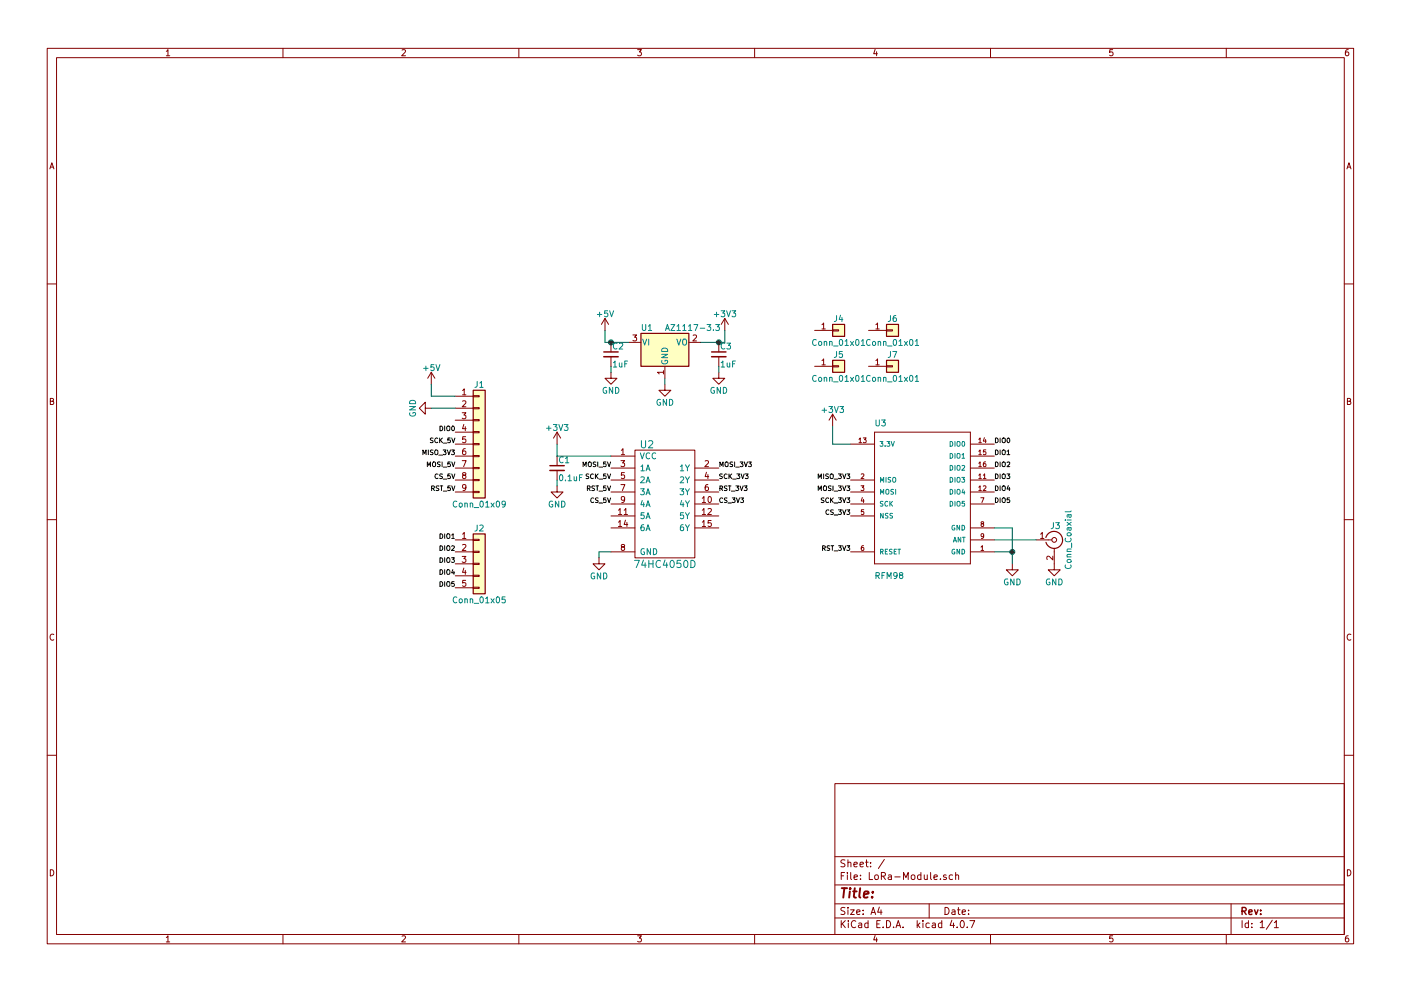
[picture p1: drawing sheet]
EESchema Schematic File Version 2
LIBS:power
LIBS:device
LIBS:switches
LIBS:relays
LIBS:motors
LIBS:transistors
LIBS:conn
LIBS:linear
LIBS:regul
LIBS:74xx
LIBS:cmos4000
LIBS:adc-dac
LIBS:memory
LIBS:xilinx
LIBS:microcontrollers
LIBS:dsp
LIBS:microchip
LIBS:analog_switches
LIBS:motorola
LIBS:texas
LIBS:intel
LIBS:audio
LIBS:interface
LIBS:digital-audio
LIBS:philips
LIBS:display
LIBS:cypress
LIBS:siliconi
LIBS:opto
LIBS:atmel
LIBS:contrib
LIBS:valves
LIBS:Stride_Custom_Parts
LIBS:SparkFun-RF
LIBS:LoRa-Module-cache
EELAYER 25 0
EELAYER END
$Descr A4 11693 8268
encoding utf-8
Sheet 1 1
Title ""
Date ""
Rev ""
Comp ""
Comment1 ""
Comment2 ""
Comment3 ""
Comment4 ""
$EndDescr
$Comp
L 74HC4050D U2
U 1 1
P 5550 4300
F 0 "U2" H 5400 4900 60  0000 C CNN
F 1 "74HC4050D" H 5550 3900 60  0000 C CNN
F 2 "Housings_SSOP:TSSOP-16_4.4x5mm_Pitch0.65mm" H 5550 4300 60  0001 C CNN
F 3 "https://www.digikey.ca/product-detail/en/nexperia-usa-inc/74HC4050DB118/1727-2620-1-ND/6576031" H 5550 4300 60  0001 C CNN
	1    5550 4300
	1    0    0    -1  
$EndComp
$Comp
L AZ1117-3.3 U1
U 1 1
P 5550 2850
F 0 "U1" H 5400 2975 50  0000 C CNN
F 1 "AZ1117-3.3" H 5550 2975 50  0000 L CNN
F 2 "TO_SOT_Packages_SMD:SOT-223" H 5550 3100 50  0001 C CIN
F 3 "https://www.digikey.ca/product-detail/en/diodes-incorporated/AZ1117EH-3.3TRG1/AZ1117EH-3.3TRG1DICT-ND/5001336" H 5550 2850 50  0001 C CNN
	1    5550 2850
	1    0    0    -1  
$EndComp
$Comp
L C_Small C3
U 1 1
P 6000 2950
F 0 "C3" H 6010 3020 50  0000 L CNN
F 1 "1uF" H 6010 2870 50  0000 L CNN
F 2 "Capacitors_SMD:C_0603" H 6000 2950 50  0001 C CNN
F 3 "" H 6000 2950 50  0001 C CNN
	1    6000 2950
	1    0    0    -1  
$EndComp
$Comp
L C_Small C2
U 1 1
P 5100 2950
F 0 "C2" H 5110 3020 50  0000 L CNN
F 1 "1uF" H 5110 2870 50  0000 L CNN
F 2 "Capacitors_SMD:C_0603" H 5100 2950 50  0001 C CNN
F 3 "" H 5100 2950 50  0001 C CNN
	1    5100 2950
	1    0    0    -1  
$EndComp
$Comp
L GND #PWR01
U 1 1
P 5550 3200
F 0 "#PWR01" H 5550 2950 50  0001 C CNN
F 1 "GND" H 5550 3050 50  0000 C CNN
F 2 "" H 5550 3200 50  0001 C CNN
F 3 "" H 5550 3200 50  0001 C CNN
	1    5550 3200
	1    0    0    -1  
$EndComp
$Comp
L GND #PWR02
U 1 1
P 5000 4650
F 0 "#PWR02" H 5000 4400 50  0001 C CNN
F 1 "GND" H 5000 4500 50  0000 C CNN
F 2 "" H 5000 4650 50  0001 C CNN
F 3 "" H 5000 4650 50  0001 C CNN
	1    5000 4650
	1    0    0    -1  
$EndComp
$Comp
L +5V #PWR03
U 1 1
P 5050 2750
F 0 "#PWR03" H 5050 2600 50  0001 C CNN
F 1 "+5V" H 5050 2890 50  0000 C CNN
F 2 "" H 5050 2750 50  0001 C CNN
F 3 "" H 5050 2750 50  0001 C CNN
	1    5050 2750
	1    0    0    -1  
$EndComp
$Comp
L +3V3 #PWR04
U 1 1
P 6050 2750
F 0 "#PWR04" H 6050 2600 50  0001 C CNN
F 1 "+3V3" H 6050 2890 50  0000 C CNN
F 2 "" H 6050 2750 50  0001 C CNN
F 3 "" H 6050 2750 50  0001 C CNN
	1    6050 2750
	1    0    0    -1  
$EndComp
$Comp
L GND #PWR05
U 1 1
P 5100 3100
F 0 "#PWR05" H 5100 2850 50  0001 C CNN
F 1 "GND" H 5100 2950 50  0000 C CNN
F 2 "" H 5100 3100 50  0001 C CNN
F 3 "" H 5100 3100 50  0001 C CNN
	1    5100 3100
	1    0    0    -1  
$EndComp
$Comp
L GND #PWR06
U 1 1
P 6000 3100
F 0 "#PWR06" H 6000 2850 50  0001 C CNN
F 1 "GND" H 6000 2950 50  0000 C CNN
F 2 "" H 6000 3100 50  0001 C CNN
F 3 "" H 6000 3100 50  0001 C CNN
	1    6000 3100
	1    0    0    -1  
$EndComp
$Comp
L C_Small C1
U 1 1
P 4650 3900
F 0 "C1" H 4660 3970 50  0000 L CNN
F 1 "0.1uF" H 4660 3820 50  0000 L CNN
F 2 "Capacitors_SMD:C_0603" H 4650 3900 50  0001 C CNN
F 3 "" H 4650 3900 50  0001 C CNN
	1    4650 3900
	1    0    0    -1  
$EndComp
$Comp
L +3V3 #PWR07
U 1 1
P 4650 3700
F 0 "#PWR07" H 4650 3550 50  0001 C CNN
F 1 "+3V3" H 4650 3840 50  0000 C CNN
F 2 "" H 4650 3700 50  0001 C CNN
F 3 "" H 4650 3700 50  0001 C CNN
	1    4650 3700
	1    0    0    -1  
$EndComp
$Comp
L GND #PWR08
U 1 1
P 4650 4050
F 0 "#PWR08" H 4650 3800 50  0001 C CNN
F 1 "GND" H 4650 3900 50  0000 C CNN
F 2 "" H 4650 4050 50  0001 C CNN
F 3 "" H 4650 4050 50  0001 C CNN
	1    4650 4050
	1    0    0    -1  
$EndComp
Wire Wire Line
	5850 2850 6050 2850
Wire Wire Line
	5050 2850 5250 2850
Wire Wire Line
	5000 4650 5000 4600
Wire Wire Line
	5000 4600 5100 4600
Wire Wire Line
	6050 2850 6050 2750
Connection ~ 6000 2850
Wire Wire Line
	5050 2850 5050 2750
Connection ~ 5100 2850
Wire Wire Line
	5550 3150 5550 3200
Wire Wire Line
	6000 3100 6000 3050
Wire Wire Line
	5100 3100 5100 3050
Wire Wire Line
	4650 3700 4650 3800
Wire Wire Line
	4650 3800 5100 3800
Wire Wire Line
	4650 4050 4650 4000
Text Label 5100 4000 2    39   ~ 0
SCK_5V
Text Label 3800 4100 2    39   ~ 0
RST_5V
Text Label 5100 4200 2    39   ~ 0
CS_5V
Text Label 6000 3900 0    39   ~ 0
MOSI_3V3
Text Label 6000 4000 0    39   ~ 0
SCK_3V3
Text Label 6000 4100 0    39   ~ 0
RST_3V3
Text Label 5100 3900 2    39   ~ 0
MOSI_5V
Text Label 6000 4200 0    39   ~ 0
CS_3V3
$Comp
L RFM69HCW U3
U 1 1
P 7700 4200
F 0 "U3" H 7300 4850 50  0000 L BNN
F 1 "RFM98" H 7300 3575 50  0000 L BNN
F 2 "SparkFun-RF:RFM69HCW-XXXS2" H 7730 4350 20  0001 C CNN
F 3 "" H 7700 4200 39  0001 C CNN
	1    7700 4200
	1    0    0    -1  
$EndComp
$Comp
L GND #PWR09
U 1 1
P 8450 4700
F 0 "#PWR09" H 8450 4450 50  0001 C CNN
F 1 "GND" H 8450 4550 50  0000 C CNN
F 2 "" H 8450 4700 50  0001 C CNN
F 3 "" H 8450 4700 50  0001 C CNN
	1    8450 4700
	1    0    0    -1  
$EndComp
Wire Wire Line
	8300 4400 8450 4400
Wire Wire Line
	8450 4400 8450 4700
Wire Wire Line
	8300 4600 8450 4600
Connection ~ 8450 4600
$Comp
L +3V3 #PWR010
U 1 1
P 6950 3550
F 0 "#PWR010" H 6950 3400 50  0001 C CNN
F 1 "+3V3" H 6950 3690 50  0000 C CNN
F 2 "" H 6950 3550 50  0001 C CNN
F 3 "" H 6950 3550 50  0001 C CNN
	1    6950 3550
	1    0    0    -1  
$EndComp
Wire Wire Line
	7100 3700 6950 3700
Wire Wire Line
	6950 3700 6950 3550
Text Label 7100 4100 2    39   ~ 0
MOSI_3V3
Text Label 7100 4600 2    39   ~ 0
RST_3V3
Text Label 7100 4200 2    39   ~ 0
SCK_3V3
Text Label 7100 4300 2    39   ~ 0
CS_3V3
Text Label 3800 3800 2    39   ~ 0
MISO_3V3
Text Label 8300 3700 0    39   ~ 0
DIO0
Text Label 8300 3800 0    39   ~ 0
DIO1
Text Label 8300 3900 0    39   ~ 0
DIO2
Text Label 8300 4000 0    39   ~ 0
DIO3
Text Label 8300 4100 0    39   ~ 0
DIO4
Text Label 8300 4200 0    39   ~ 0
DIO5
$Comp
L Conn_Coaxial J3
U 1 1
P 8800 4500
F 0 "J3" H 8810 4620 50  0000 C CNN
F 1 "Conn_Coaxial" V 8915 4500 50  0000 C CNN
F 2 "Connectors_Amphenol:Amphenol_RF_SMA_132289" H 8800 4500 50  0001 C CNN
F 3 "https://www.digikey.ca/product-detail/en/amphenol-rf-division/132289/ACX1426-ND/1989875" H 8800 4500 50  0001 C CNN
	1    8800 4500
	1    0    0    -1  
$EndComp
Wire Wire Line
	8300 4500 8650 4500
$Comp
L GND #PWR011
U 1 1
P 8800 4700
F 0 "#PWR011" H 8800 4450 50  0001 C CNN
F 1 "GND" H 8800 4550 50  0000 C CNN
F 2 "" H 8800 4700 50  0001 C CNN
F 3 "" H 8800 4700 50  0001 C CNN
	1    8800 4700
	1    0    0    -1  
$EndComp
$Comp
L +5V #PWR012
U 1 1
P 3600 3200
F 0 "#PWR012" H 3600 3050 50  0001 C CNN
F 1 "+5V" H 3600 3340 50  0000 C CNN
F 2 "" H 3600 3200 50  0001 C CNN
F 3 "" H 3600 3200 50  0001 C CNN
	1    3600 3200
	1    0    0    -1  
$EndComp
$Comp
L Conn_01x09 J1
U 1 1
P 4000 3700
F 0 "J1" H 4000 4200 50  0000 C CNN
F 1 "Conn_01x09" H 4000 3200 50  0000 C CNN
F 2 "Pin_Headers:Pin_Header_Straight_1x09_Pitch2.54mm" H 4000 3700 50  0001 C CNN
F 3 "" H 4000 3700 50  0001 C CNN
	1    4000 3700
	1    0    0    -1  
$EndComp
Wire Wire Line
	3600 3300 3800 3300
Wire Wire Line
	3600 3300 3600 3200
$Comp
L GND #PWR013
U 1 1
P 3600 3400
F 0 "#PWR013" H 3600 3150 50  0001 C CNN
F 1 "GND" H 3600 3250 50  0000 C CNN
F 2 "" H 3600 3400 50  0001 C CNN
F 3 "" H 3600 3400 50  0001 C CNN
	1    3600 3400
	0    1    1    0   
$EndComp
Wire Wire Line
	3800 3400 3600 3400
Text Label 3800 3600 2    39   ~ 0
DIO0
Text Label 3800 3700 2    39   ~ 0
SCK_5V
Text Label 3800 3900 2    39   ~ 0
MOSI_5V
Text Label 3800 4000 2    39   ~ 0
CS_5V
Text Label 5100 4100 2    39   ~ 0
RST_5V
$Comp
L Conn_01x05 J2
U 1 1
P 4000 4700
F 0 "J2" H 4000 5000 50  0000 C CNN
F 1 "Conn_01x05" H 4000 4400 50  0000 C CNN
F 2 "Pin_Headers:Pin_Header_Straight_1x05_Pitch2.54mm" H 4000 4700 50  0001 C CNN
F 3 "" H 4000 4700 50  0001 C CNN
	1    4000 4700
	1    0    0    -1  
$EndComp
Text Label 3800 4500 2    39   ~ 0
DIO1
Text Label 3800 4600 2    39   ~ 0
DIO2
Text Label 3800 4700 2    39   ~ 0
DIO3
Text Label 3800 4800 2    39   ~ 0
DIO4
Text Label 3800 4900 2    39   ~ 0
DIO5
$Comp
L Conn_01x01 J4
U 1 1
P 7000 2750
F 0 "J4" H 7000 2850 50  0000 C CNN
F 1 "Conn_01x01" H 7000 2650 50  0000 C CNN
F 2 "Mounting_Holes:MountingHole_3.2mm_M3" H 7000 2750 50  0001 C CNN
F 3 "" H 7000 2750 50  0001 C CNN
	1    7000 2750
	1    0    0    -1  
$EndComp
$Comp
L Conn_01x01 J5
U 1 1
P 7000 3050
F 0 "J5" H 7000 3150 50  0000 C CNN
F 1 "Conn_01x01" H 7000 2950 50  0000 C CNN
F 2 "Mounting_Holes:MountingHole_3.2mm_M3" H 7000 3050 50  0001 C CNN
F 3 "" H 7000 3050 50  0001 C CNN
	1    7000 3050
	1    0    0    -1  
$EndComp
$Comp
L Conn_01x01 J6
U 1 1
P 7450 2750
F 0 "J6" H 7450 2850 50  0000 C CNN
F 1 "Conn_01x01" H 7450 2650 50  0000 C CNN
F 2 "Mounting_Holes:MountingHole_3.2mm_M3" H 7450 2750 50  0001 C CNN
F 3 "" H 7450 2750 50  0001 C CNN
	1    7450 2750
	1    0    0    -1  
$EndComp
$Comp
L Conn_01x01 J7
U 1 1
P 7450 3050
F 0 "J7" H 7450 3150 50  0000 C CNN
F 1 "Conn_01x01" H 7450 2950 50  0000 C CNN
F 2 "Mounting_Holes:MountingHole_3.2mm_M3" H 7450 3050 50  0001 C CNN
F 3 "" H 7450 3050 50  0001 C CNN
	1    7450 3050
	1    0    0    -1  
$EndComp
Text Label 7100 4000 2    39   ~ 0
MISO_3V3
$EndSCHEMATC
